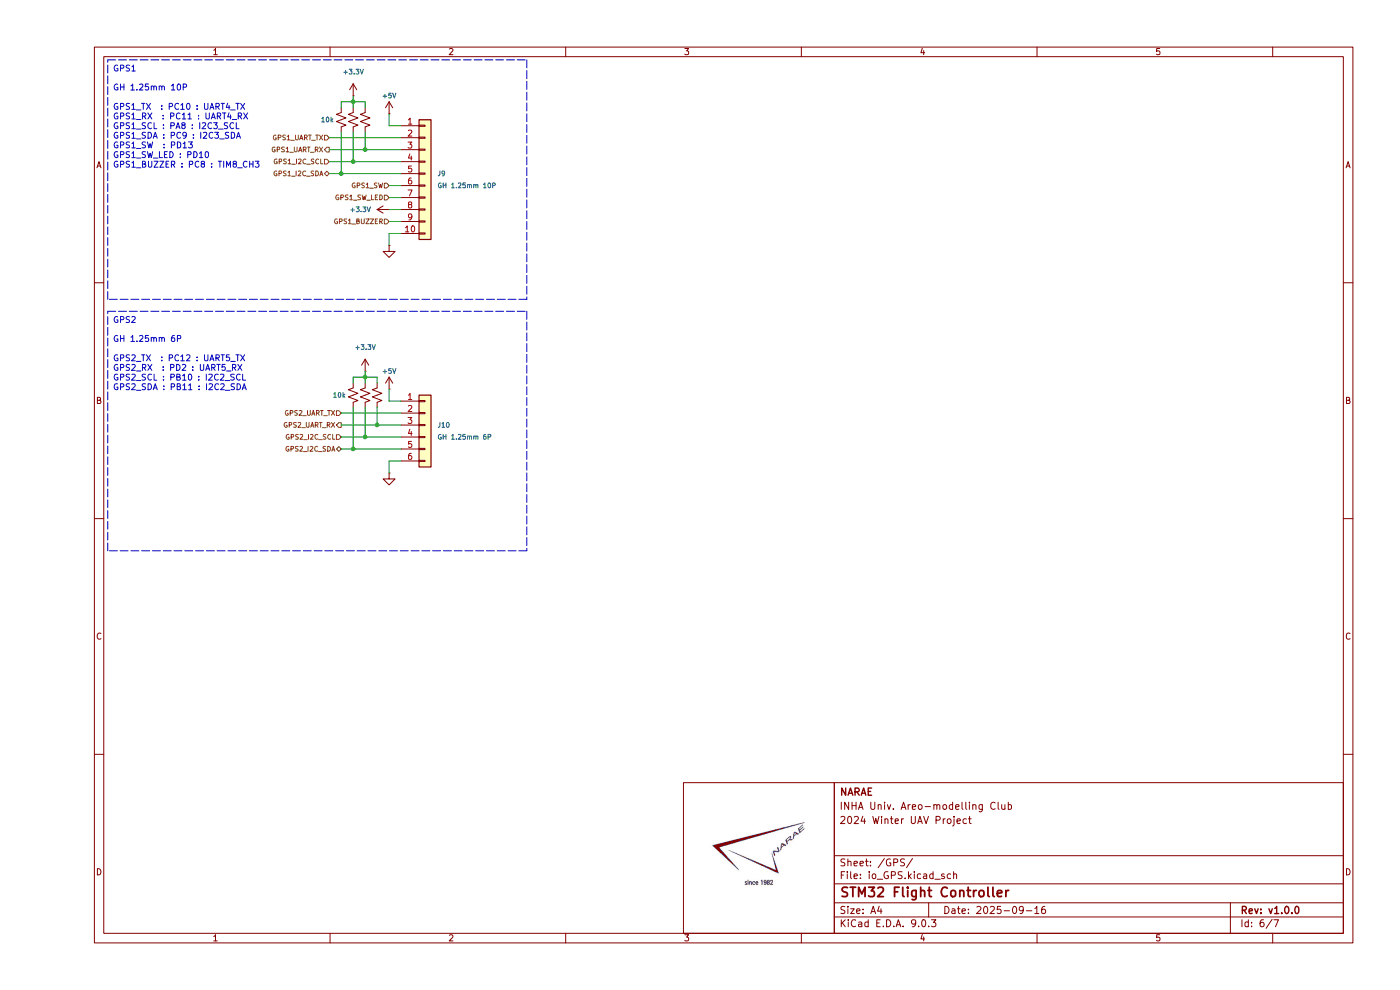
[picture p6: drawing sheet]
(kicad_sch
 (version 20250114)
 (generator "eeschema")
 (generator_version "9.0")
 (paper "A4")
 (title_block
  (title "STM32 Flight Controller")
  (date "2025-09-16")
  (rev "v1.0.0")
  (company "NARAE")
  (comment 1 "INHA Univ. Areo-modelling Club")
  (comment 2 "2024 Winter UAV Project "))
 (lib_symbols
  (symbol "+3.3V_3"
   (power)
   (pin_numbers (hide yes))
   (pin_names
    (offset 0) (hide yes)) (exclude_from_sim no) (in_bom yes) (on_board yes)
   (property "Reference" "#PWR" (at 0 -3.81 0) (effects (font (size 1.27 1.27)) (hide yes)))
   (property "Value" "+3.3V" (at 0 3.556 0) (effects (font (size 1.27 1.27))))
   (property "Footprint" "" (at 0 0 0) (effects (font (size 1.27 1.27)) (hide yes)))
   (property "Datasheet" "" (at 0 0 0) (effects (font (size 1.27 1.27)) (hide yes)))
   (property "Description" "Power symbol creates a global label with name \"+3.3V\"" (at 0 0 0) (effects (font (size 1.27 1.27)) (hide yes)))
   (symbol "+3.3V_3_0_1"
    (polyline (pts (xy -0.762 1.27) (xy 0 2.54)) (stroke (width 0) (type default)) (fill (type none)))
    (polyline (pts (xy 0 2.54) (xy 0.762 1.27)) (stroke (width 0) (type default)) (fill (type none)))
    (polyline (pts (xy 0 0) (xy 0 2.54)) (stroke (width 0) (type default)) (fill (type none))))
   (symbol "+3.3V_3_1_1"
    (pin power_in line (at 0 0 90) (length 0) (name "~" (effects (font (size 1.27 1.27)))) (number "1" (effects (font (size 1.27 1.27))))))
   (embedded_fonts no))
  (symbol "+3.3V_4"
   (power)
   (pin_numbers (hide yes))
   (pin_names
    (offset 0) (hide yes)) (exclude_from_sim no) (in_bom yes) (on_board yes)
   (property "Reference" "#PWR" (at 0 -3.81 0) (effects (font (size 1.27 1.27)) (hide yes)))
   (property "Value" "+3.3V" (at 0 3.556 0) (effects (font (size 1.27 1.27))))
   (property "Footprint" "" (at 0 0 0) (effects (font (size 1.27 1.27)) (hide yes)))
   (property "Datasheet" "" (at 0 0 0) (effects (font (size 1.27 1.27)) (hide yes)))
   (property "Description" "Power symbol creates a global label with name \"+3.3V\"" (at 0 0 0) (effects (font (size 1.27 1.27)) (hide yes)))
   (symbol "+3.3V_4_0_1"
    (polyline (pts (xy -0.762 1.27) (xy 0 2.54)) (stroke (width 0) (type default)) (fill (type none)))
    (polyline (pts (xy 0 2.54) (xy 0.762 1.27)) (stroke (width 0) (type default)) (fill (type none)))
    (polyline (pts (xy 0 0) (xy 0 2.54)) (stroke (width 0) (type default)) (fill (type none))))
   (symbol "+3.3V_4_1_1"
    (pin power_in line (at 0 0 90) (length 0) (name "~" (effects (font (size 1.27 1.27)))) (number "1" (effects (font (size 1.27 1.27))))))
   (embedded_fonts no))
  (symbol "+5V_1"
   (power)
   (pin_numbers (hide yes))
   (pin_names
    (offset 0) (hide yes)) (exclude_from_sim no) (in_bom yes) (on_board yes)
   (property "Reference" "#PWR" (at 0 -3.81 0) (effects (font (size 1.27 1.27)) (hide yes)))
   (property "Value" "+5V" (at 0 3.556 0) (effects (font (size 1.27 1.27))))
   (property "Footprint" "" (at 0 0 0) (effects (font (size 1.27 1.27)) (hide yes)))
   (property "Datasheet" "" (at 0 0 0) (effects (font (size 1.27 1.27)) (hide yes)))
   (property "Description" "Power symbol creates a global label with name \"+5V\"" (at 0 0 0) (effects (font (size 1.27 1.27)) (hide yes)))
   (symbol "+5V_1_0_1"
    (polyline (pts (xy -0.762 1.27) (xy 0 2.54)) (stroke (width 0) (type default)) (fill (type none)))
    (polyline (pts (xy 0 2.54) (xy 0.762 1.27)) (stroke (width 0) (type default)) (fill (type none)))
    (polyline (pts (xy 0 0) (xy 0 2.54)) (stroke (width 0) (type default)) (fill (type none))))
   (symbol "+5V_1_1_1"
    (pin power_in line (at 0 0 90) (length 0) (name "~" (effects (font (size 1.27 1.27)))) (number "1" (effects (font (size 1.27 1.27))))))
   (embedded_fonts no))
  (symbol "+5V_2"
   (power)
   (pin_numbers (hide yes))
   (pin_names
    (offset 0) (hide yes)) (exclude_from_sim no) (in_bom yes) (on_board yes)
   (property "Reference" "#PWR" (at 0 -3.81 0) (effects (font (size 1.27 1.27)) (hide yes)))
   (property "Value" "+5V" (at 0 3.556 0) (effects (font (size 1.27 1.27))))
   (property "Footprint" "" (at 0 0 0) (effects (font (size 1.27 1.27)) (hide yes)))
   (property "Datasheet" "" (at 0 0 0) (effects (font (size 1.27 1.27)) (hide yes)))
   (property "Description" "Power symbol creates a global label with name \"+5V\"" (at 0 0 0) (effects (font (size 1.27 1.27)) (hide yes)))
   (symbol "+5V_2_0_1"
    (polyline (pts (xy -0.762 1.27) (xy 0 2.54)) (stroke (width 0) (type default)) (fill (type none)))
    (polyline (pts (xy 0 2.54) (xy 0.762 1.27)) (stroke (width 0) (type default)) (fill (type none)))
    (polyline (pts (xy 0 0) (xy 0 2.54)) (stroke (width 0) (type default)) (fill (type none))))
   (symbol "+5V_2_1_1"
    (pin power_in line (at 0 0 90) (length 0) (name "~" (effects (font (size 1.27 1.27)))) (number "1" (effects (font (size 1.27 1.27))))))
   (embedded_fonts no))
  (symbol "Connector_Generic:Conn_01x06"
   (pin_names
    (offset 1.016) (hide yes)) (exclude_from_sim no) (in_bom yes) (on_board yes)
   (property "Reference" "J" (at 0 7.62 0) (effects (font (size 1.27 1.27))))
   (property "Value" "Conn_01x06" (at 0 -10.16 0) (effects (font (size 1.27 1.27))))
   (property "Footprint" "" (at 0 0 0) (effects (font (size 1.27 1.27)) (hide yes)))
   (property "Datasheet" "~" (at 0 0 0) (effects (font (size 1.27 1.27)) (hide yes)))
   (property "Description" "Generic connector, single row, 01x06, script generated (kicad-library-utils/schlib/autogen/connector/)" (at 0 0 0) (effects (font (size 1.27 1.27)) (hide yes)))
   (symbol "Conn_01x06_1_1"
    (rectangle (start -1.27 6.35) (end 1.27 -8.89) (stroke (width 0.254) (type default)) (fill (type background)))
    (rectangle (start -1.27 5.207) (end 0 4.953) (stroke (width 0.1524) (type default)) (fill (type none)))
    (rectangle (start -1.27 2.667) (end 0 2.413) (stroke (width 0.1524) (type default)) (fill (type none)))
    (rectangle (start -1.27 0.127) (end 0 -0.127) (stroke (width 0.1524) (type default)) (fill (type none)))
    (rectangle (start -1.27 -2.413) (end 0 -2.667) (stroke (width 0.1524) (type default)) (fill (type none)))
    (rectangle (start -1.27 -4.953) (end 0 -5.207) (stroke (width 0.1524) (type default)) (fill (type none)))
    (rectangle (start -1.27 -7.493) (end 0 -7.747) (stroke (width 0.1524) (type default)) (fill (type none)))
    (pin passive line (at -5.08 5.08 0) (length 3.81) (name "Pin_1" (effects (font (size 1.27 1.27)))) (number "1" (effects (font (size 1.27 1.27)))))
    (pin passive line (at -5.08 2.54 0) (length 3.81) (name "Pin_2" (effects (font (size 1.27 1.27)))) (number "2" (effects (font (size 1.27 1.27)))))
    (pin passive line (at -5.08 0 0) (length 3.81) (name "Pin_3" (effects (font (size 1.27 1.27)))) (number "3" (effects (font (size 1.27 1.27)))))
    (pin passive line (at -5.08 -2.54 0) (length 3.81) (name "Pin_4" (effects (font (size 1.27 1.27)))) (number "4" (effects (font (size 1.27 1.27)))))
    (pin passive line (at -5.08 -5.08 0) (length 3.81) (name "Pin_5" (effects (font (size 1.27 1.27)))) (number "5" (effects (font (size 1.27 1.27)))))
    (pin passive line (at -5.08 -7.62 0) (length 3.81) (name "Pin_6" (effects (font (size 1.27 1.27)))) (number "6" (effects (font (size 1.27 1.27))))))
   (embedded_fonts no))
  (symbol "Connector_Generic:Conn_01x10"
   (pin_names
    (offset 1.016) (hide yes)) (exclude_from_sim no) (in_bom yes) (on_board yes)
   (property "Reference" "J" (at 0 12.7 0) (effects (font (size 1.27 1.27))))
   (property "Value" "Conn_01x10" (at 0 -15.24 0) (effects (font (size 1.27 1.27))))
   (property "Footprint" "" (at 0 0 0) (effects (font (size 1.27 1.27)) (hide yes)))
   (property "Datasheet" "~" (at 0 0 0) (effects (font (size 1.27 1.27)) (hide yes)))
   (property "Description" "Generic connector, single row, 01x10, script generated (kicad-library-utils/schlib/autogen/connector/)" (at 0 0 0) (effects (font (size 1.27 1.27)) (hide yes)))
   (symbol "Conn_01x10_1_1"
    (rectangle (start -1.27 11.43) (end 1.27 -13.97) (stroke (width 0.254) (type default)) (fill (type background)))
    (rectangle (start -1.27 10.287) (end 0 10.033) (stroke (width 0.1524) (type default)) (fill (type none)))
    (rectangle (start -1.27 7.747) (end 0 7.493) (stroke (width 0.1524) (type default)) (fill (type none)))
    (rectangle (start -1.27 5.207) (end 0 4.953) (stroke (width 0.1524) (type default)) (fill (type none)))
    (rectangle (start -1.27 2.667) (end 0 2.413) (stroke (width 0.1524) (type default)) (fill (type none)))
    (rectangle (start -1.27 0.127) (end 0 -0.127) (stroke (width 0.1524) (type default)) (fill (type none)))
    (rectangle (start -1.27 -2.413) (end 0 -2.667) (stroke (width 0.1524) (type default)) (fill (type none)))
    (rectangle (start -1.27 -4.953) (end 0 -5.207) (stroke (width 0.1524) (type default)) (fill (type none)))
    (rectangle (start -1.27 -7.493) (end 0 -7.747) (stroke (width 0.1524) (type default)) (fill (type none)))
    (rectangle (start -1.27 -10.033) (end 0 -10.287) (stroke (width 0.1524) (type default)) (fill (type none)))
    (rectangle (start -1.27 -12.573) (end 0 -12.827) (stroke (width 0.1524) (type default)) (fill (type none)))
    (pin passive line (at -5.08 10.16 0) (length 3.81) (name "Pin_1" (effects (font (size 1.27 1.27)))) (number "1" (effects (font (size 1.27 1.27)))))
    (pin passive line (at -5.08 7.62 0) (length 3.81) (name "Pin_2" (effects (font (size 1.27 1.27)))) (number "2" (effects (font (size 1.27 1.27)))))
    (pin passive line (at -5.08 5.08 0) (length 3.81) (name "Pin_3" (effects (font (size 1.27 1.27)))) (number "3" (effects (font (size 1.27 1.27)))))
    (pin passive line (at -5.08 2.54 0) (length 3.81) (name "Pin_4" (effects (font (size 1.27 1.27)))) (number "4" (effects (font (size 1.27 1.27)))))
    (pin passive line (at -5.08 0 0) (length 3.81) (name "Pin_5" (effects (font (size 1.27 1.27)))) (number "5" (effects (font (size 1.27 1.27)))))
    (pin passive line (at -5.08 -2.54 0) (length 3.81) (name "Pin_6" (effects (font (size 1.27 1.27)))) (number "6" (effects (font (size 1.27 1.27)))))
    (pin passive line (at -5.08 -5.08 0) (length 3.81) (name "Pin_7" (effects (font (size 1.27 1.27)))) (number "7" (effects (font (size 1.27 1.27)))))
    (pin passive line (at -5.08 -7.62 0) (length 3.81) (name "Pin_8" (effects (font (size 1.27 1.27)))) (number "8" (effects (font (size 1.27 1.27)))))
    (pin passive line (at -5.08 -10.16 0) (length 3.81) (name "Pin_9" (effects (font (size 1.27 1.27)))) (number "9" (effects (font (size 1.27 1.27)))))
    (pin passive line (at -5.08 -12.7 0) (length 3.81) (name "Pin_10" (effects (font (size 1.27 1.27)))) (number "10" (effects (font (size 1.27 1.27))))))
   (embedded_fonts no))
  (symbol "Device:R_Small_US"
   (pin_numbers (hide yes))
   (pin_names
    (offset 0.254) (hide yes)) (exclude_from_sim no) (in_bom yes) (on_board yes)
   (property "Reference" "R" (at 0.762 0.508 0) (effects (font (size 1.27 1.27)) (justify left)))
   (property "Value" "R_Small_US" (at 0.762 -1.016 0) (effects (font (size 1.27 1.27)) (justify left)))
   (property "Footprint" "" (at 0 0 0) (effects (font (size 1.27 1.27)) (hide yes)))
   (property "Datasheet" "~" (at 0 0 0) (effects (font (size 1.27 1.27)) (hide yes)))
   (property "Description" "Resistor, small US symbol" (at 0 0 0) (effects (font (size 1.27 1.27)) (hide yes)))
   (symbol "R_Small_US_1_1"
    (polyline (pts (xy 0 1.524) (xy 1.016 1.143) (xy 0 0.762) (xy -1.016 0.381) (xy 0 0)) (stroke (width 0) (type default)) (fill (type none)))
    (polyline (pts (xy 0 0) (xy 1.016 -0.381) (xy 0 -0.762) (xy -1.016 -1.143) (xy 0 -1.524)) (stroke (width 0) (type default)) (fill (type none)))
    (pin passive line (at 0 2.54 270) (length 1.016) (name "~" (effects (font (size 1.27 1.27)))) (number "1" (effects (font (size 1.27 1.27)))))
    (pin passive line (at 0 -2.54 90) (length 1.016) (name "~" (effects (font (size 1.27 1.27)))) (number "2" (effects (font (size 1.27 1.27))))))
   (embedded_fonts no))
  (symbol "GND_2"
   (power)
   (pin_numbers (hide yes))
   (pin_names
    (offset 0) (hide yes)) (exclude_from_sim no) (in_bom yes) (on_board yes)
   (property "Reference" "#PWR" (at 0 -6.35 0) (effects (font (size 1.27 1.27)) (hide yes)))
   (property "Value" "GND" (at 0 -3.81 0) (effects (font (size 1.27 1.27))))
   (property "Footprint" "" (at 0 0 0) (effects (font (size 1.27 1.27)) (hide yes)))
   (property "Datasheet" "" (at 0 0 0) (effects (font (size 1.27 1.27)) (hide yes)))
   (property "Description" "Power symbol creates a global label with name \"GND\" , ground" (at 0 0 0) (effects (font (size 1.27 1.27)) (hide yes)))
   (symbol "GND_2_0_1"
    (polyline (pts (xy 0 0) (xy 0 -1.27) (xy 1.27 -1.27) (xy 0 -2.54) (xy -1.27 -1.27) (xy 0 -1.27)) (stroke (width 0) (type default)) (fill (type none))))
   (symbol "GND_2_1_1"
    (pin power_in line (at 0 0 270) (length 0) (name "~" (effects (font (size 1.27 1.27)))) (number "1" (effects (font (size 1.27 1.27))))))
   (embedded_fonts no))
  (symbol "power:+3.3V"
   (power)
   (pin_numbers (hide yes))
   (pin_names
    (offset 0) (hide yes)) (exclude_from_sim no) (in_bom yes) (on_board yes)
   (property "Reference" "#PWR" (at 0 -3.81 0) (effects (font (size 1.27 1.27)) (hide yes)))
   (property "Value" "+3.3V" (at 0 3.556 0) (effects (font (size 1.27 1.27))))
   (property "Footprint" "" (at 0 0 0) (effects (font (size 1.27 1.27)) (hide yes)))
   (property "Datasheet" "" (at 0 0 0) (effects (font (size 1.27 1.27)) (hide yes)))
   (property "Description" "Power symbol creates a global label with name \"+3.3V\"" (at 0 0 0) (effects (font (size 1.27 1.27)) (hide yes)))
   (symbol "+3.3V_0_1"
    (polyline (pts (xy -0.762 1.27) (xy 0 2.54)) (stroke (width 0) (type default)) (fill (type none)))
    (polyline (pts (xy 0 2.54) (xy 0.762 1.27)) (stroke (width 0) (type default)) (fill (type none)))
    (polyline (pts (xy 0 0) (xy 0 2.54)) (stroke (width 0) (type default)) (fill (type none))))
   (symbol "+3.3V_1_1"
    (pin power_in line (at 0 0 90) (length 0) (name "~" (effects (font (size 1.27 1.27)))) (number "1" (effects (font (size 1.27 1.27))))))
   (embedded_fonts no))
  (symbol "power:GND"
   (power)
   (pin_numbers (hide yes))
   (pin_names
    (offset 0) (hide yes)) (exclude_from_sim no) (in_bom yes) (on_board yes)
   (property "Reference" "#PWR" (at 0 -6.35 0) (effects (font (size 1.27 1.27)) (hide yes)))
   (property "Value" "GND" (at 0 -3.81 0) (effects (font (size 1.27 1.27))))
   (property "Footprint" "" (at 0 0 0) (effects (font (size 1.27 1.27)) (hide yes)))
   (property "Datasheet" "" (at 0 0 0) (effects (font (size 1.27 1.27)) (hide yes)))
   (property "Description" "Power symbol creates a global label with name \"GND\" , ground" (at 0 0 0) (effects (font (size 1.27 1.27)) (hide yes)))
   (symbol "GND_0_1"
    (polyline (pts (xy 0 0) (xy 0 -1.27) (xy 1.27 -1.27) (xy 0 -2.54) (xy -1.27 -1.27) (xy 0 -1.27)) (stroke (width 0) (type default)) (fill (type none))))
   (symbol "GND_1_1"
    (pin power_in line (at 0 0 270) (length 0) (name "~" (effects (font (size 1.27 1.27)))) (number "1" (effects (font (size 1.27 1.27))))))
   (embedded_fonts no)))
 (rectangle
  (start 22.86 12.7)
  (end 111.76 63.5)
  (stroke (width 0) (type dash))
  (fill (type none)))
 (rectangle
  (start 22.86 66.04)
  (end 111.76 116.84)
  (stroke (width 0) (type dash))
  (fill (type none)))
 (text "GH 1.25mm 10P\n\nGPS1_TX  : PC10 : UART4_TX\nGPS1_RX  : PC11 : UART4_RX\nGPS1_SCL : PA8 : I2C3_SCL\nGPS1_SDA : PC9 : I2C3_SDA\nGPS1_SW  : PD13\nGPS1_SW_LED : PD10\nGPS1_BUZZER : PC8 : TIM8_CH3"
  (exclude_from_sim no)
  (at 23.876 18.034 0)
  (effects (font (size 1.27 1.27)) (justify left top)))
 (text "GH 1.25mm 6P\n\nGPS2_TX  : PC12 : UART5_TX\nGPS2_RX  : PD2 : UART5_RX\nGPS2_SCL : PB10 : I2C2_SCL\nGPS2_SDA : PB11 : I2C2_SDA"
  (exclude_from_sim no)
  (at 23.876 71.374 0)
  (effects (font (size 1.27 1.27)) (justify left top)))
 (text "GPS2"
  (exclude_from_sim no)
  (at 23.876 68.834 0)
  (effects (font (size 1.27 1.27)) (justify left bottom)))
 (text "GPS1"
  (exclude_from_sim no)
  (at 23.876 15.494 0)
  (effects (font (size 1.27 1.27)) (justify left bottom)))
 (junction
  (at 80.01 90.17)
  (diameter 0)
  (color 0 0 0 0))
 (junction
  (at 77.47 92.71)
  (diameter 0)
  (color 0 0 0 0))
 (junction
  (at 77.47 80.01)
  (diameter 0)
  (color 0 0 0 0))
 (junction
  (at 77.47 31.75)
  (diameter 0)
  (color 0 0 0 0))
 (junction
  (at 74.93 21.59)
  (diameter 0)
  (color 0 0 0 0))
 (junction
  (at 74.93 34.29)
  (diameter 0)
  (color 0 0 0 0))
 (junction
  (at 74.93 95.25)
  (diameter 0)
  (color 0 0 0 0))
 (junction
  (at 72.39 36.83)
  (diameter 0)
  (color 0 0 0 0))
 (wire
  (pts (xy 74.93 27.94) (xy 74.93 34.29))
  (stroke (width 0) (type default)))
 (wire
  (pts (xy 82.55 46.99) (xy 85.09 46.99))
  (stroke (width 0) (type default)))
 (wire
  (pts (xy 82.55 97.79) (xy 82.55 100.33))
  (stroke (width 0) (type default)))
 (wire
  (pts (xy 74.93 80.01) (xy 77.47 80.01))
  (stroke (width 0) (type default)))
 (wire
  (pts (xy 69.85 36.83) (xy 72.39 36.83))
  (stroke (width 0) (type default)))
 (wire
  (pts (xy 77.47 31.75) (xy 85.09 31.75))
  (stroke (width 0) (type default)))
 (wire
  (pts (xy 82.55 82.55) (xy 82.55 85.09))
  (stroke (width 0) (type default)))
 (wire
  (pts (xy 80.01 90.17) (xy 85.09 90.17))
  (stroke (width 0) (type default)))
 (wire
  (pts (xy 69.85 29.21) (xy 85.09 29.21))
  (stroke (width 0) (type default)))
 (wire
  (pts (xy 77.47 78.74) (xy 77.47 80.01))
  (stroke (width 0) (type default)))
 (wire
  (pts (xy 72.39 22.86) (xy 72.39 21.59))
  (stroke (width 0) (type default)))
 (wire
  (pts (xy 80.01 80.01) (xy 80.01 81.28))
  (stroke (width 0) (type default)))
 (wire
  (pts (xy 82.55 85.09) (xy 85.09 85.09))
  (stroke (width 0) (type default)))
 (wire
  (pts (xy 72.39 90.17) (xy 80.01 90.17))
  (stroke (width 0) (type default)))
 (wire
  (pts (xy 82.55 41.91) (xy 85.09 41.91))
  (stroke (width 0) (type default)))
 (wire
  (pts (xy 77.47 80.01) (xy 80.01 80.01))
  (stroke (width 0) (type default)))
 (wire
  (pts (xy 77.47 21.59) (xy 77.47 22.86))
  (stroke (width 0) (type default)))
 (wire
  (pts (xy 77.47 92.71) (xy 85.09 92.71))
  (stroke (width 0) (type default)))
 (wire
  (pts (xy 72.39 36.83) (xy 85.09 36.83))
  (stroke (width 0) (type default)))
 (wire
  (pts (xy 74.93 95.25) (xy 85.09 95.25))
  (stroke (width 0) (type default)))
 (wire
  (pts (xy 69.85 34.29) (xy 74.93 34.29))
  (stroke (width 0) (type default)))
 (wire
  (pts (xy 74.93 21.59) (xy 77.47 21.59))
  (stroke (width 0) (type default)))
 (wire
  (pts (xy 82.55 49.53) (xy 82.55 52.07))
  (stroke (width 0) (type default)))
 (wire
  (pts (xy 74.93 34.29) (xy 85.09 34.29))
  (stroke (width 0) (type default)))
 (wire
  (pts (xy 72.39 21.59) (xy 74.93 21.59))
  (stroke (width 0) (type default)))
 (wire
  (pts (xy 72.39 92.71) (xy 77.47 92.71))
  (stroke (width 0) (type default)))
 (wire
  (pts (xy 82.55 24.13) (xy 82.55 26.67))
  (stroke (width 0) (type default)))
 (wire
  (pts (xy 74.93 21.59) (xy 74.93 22.86))
  (stroke (width 0) (type default)))
 (wire
  (pts (xy 72.39 87.63) (xy 85.09 87.63))
  (stroke (width 0) (type default)))
 (wire
  (pts (xy 85.09 49.53) (xy 82.55 49.53))
  (stroke (width 0) (type default)))
 (wire
  (pts (xy 77.47 27.94) (xy 77.47 31.75))
  (stroke (width 0) (type default)))
 (wire
  (pts (xy 77.47 80.01) (xy 77.47 81.28))
  (stroke (width 0) (type default)))
 (wire
  (pts (xy 82.55 26.67) (xy 85.09 26.67))
  (stroke (width 0) (type default)))
 (wire
  (pts (xy 85.09 97.79) (xy 82.55 97.79))
  (stroke (width 0) (type default)))
 (wire
  (pts (xy 82.55 39.37) (xy 85.09 39.37))
  (stroke (width 0) (type default)))
 (wire
  (pts (xy 74.93 86.36) (xy 74.93 95.25))
  (stroke (width 0) (type default)))
 (wire
  (pts (xy 80.01 86.36) (xy 80.01 90.17))
  (stroke (width 0) (type default)))
 (wire
  (pts (xy 72.39 27.94) (xy 72.39 36.83))
  (stroke (width 0) (type default)))
 (wire
  (pts (xy 74.93 81.28) (xy 74.93 80.01))
  (stroke (width 0) (type default)))
 (wire
  (pts (xy 69.85 31.75) (xy 77.47 31.75))
  (stroke (width 0) (type default)))
 (wire
  (pts (xy 82.55 44.45) (xy 85.09 44.45))
  (stroke (width 0) (type default)))
 (wire
  (pts (xy 77.47 86.36) (xy 77.47 92.71))
  (stroke (width 0) (type default)))
 (wire
  (pts (xy 74.93 20.32) (xy 74.93 21.59))
  (stroke (width 0) (type default)))
 (wire
  (pts (xy 72.39 95.25) (xy 74.93 95.25))
  (stroke (width 0) (type default)))
 (hierarchical_label "GPS1_I2C_SCL"
  (shape input)
  (at 69.85 34.29 180)
  (effects (font (size 1 1)) (justify right)))
 (hierarchical_label "GPS2_I2C_SDA"
  (shape bidirectional)
  (at 72.39 95.25 180)
  (effects (font (size 1 1)) (justify right)))
 (hierarchical_label "GPS1_SW"
  (shape input)
  (at 82.55 39.37 180)
  (effects (font (size 1 1)) (justify right)))
 (hierarchical_label "GPS1_SW_LED"
  (shape input)
  (at 82.55 41.91 180)
  (effects (font (size 1 1)) (justify right)))
 (hierarchical_label "GPS1_UART_TX"
  (shape input)
  (at 69.85 29.21 180)
  (effects (font (size 1 1)) (justify right)))
 (hierarchical_label "GPS1_UART_RX"
  (shape output)
  (at 69.85 31.75 180)
  (effects (font (size 1 1)) (justify right)))
 (hierarchical_label "GPS1_I2C_SDA"
  (shape bidirectional)
  (at 69.85 36.83 180)
  (effects (font (size 1 1)) (justify right)))
 (hierarchical_label "GPS2_I2C_SCL"
  (shape input)
  (at 72.39 92.71 180)
  (effects (font (size 1 1)) (justify right)))
 (hierarchical_label "GPS1_BUZZER"
  (shape input)
  (at 82.55 46.99 180)
  (effects (font (size 1 1)) (justify right)))
 (hierarchical_label "GPS2_UART_TX"
  (shape input)
  (at 72.39 87.63 180)
  (effects (font (size 1 1)) (justify right)))
 (hierarchical_label "GPS2_UART_RX"
  (shape output)
  (at 72.39 90.17 180)
  (effects (font (size 1 1)) (justify right)))
 (symbol
  (lib_id "Device:R_Small_US")
  (at 80.01 83.82 0)
  (mirror y)
  (unit 1)
  (exclude_from_sim no)
  (in_bom yes)
  (on_board yes)
  (dnp no)
  (property "Reference" "R28" (at 73.66 82.55 0) (effects (font (size 1 1)) (justify left) (hide yes)))
  (property "Value" "10k" (at 73.406 83.82 0) (effects (font (size 1 1)) (justify left)))
  (property "Footprint" "Resistor_SMD:R_0402_1005Metric" (at 80.01 83.82 0) (effects (font (size 1.27 1.27)) (hide yes)))
  (property "Datasheet" "~" (at 80.01 83.82 0) (effects (font (size 1.27 1.27)) (hide yes)))
  (property "Description" "Resistor, small US symbol" (at 80.01 83.82 0) (effects (font (size 1.27 1.27)) (hide yes)))
  (property "Availability" "" (at 80.01 83.82 0) (effects (font (size 1.27 1.27)) (hide yes)))
  (property "Check_prices" "" (at 80.01 83.82 0) (effects (font (size 1.27 1.27)) (hide yes)))
  (property "Description_1" "" (at 80.01 83.82 0) (effects (font (size 1.27 1.27)) (hide yes)))
  (property "MF" "" (at 80.01 83.82 0) (effects (font (size 1.27 1.27)) (hide yes)))
  (property "MP" "" (at 80.01 83.82 0) (effects (font (size 1.27 1.27)) (hide yes)))
  (property "Package" "" (at 80.01 83.82 0) (effects (font (size 1.27 1.27)) (hide yes)))
  (property "Price" "" (at 80.01 83.82 0) (effects (font (size 1.27 1.27)) (hide yes)))
  (property "SnapEDA_Link" "" (at 80.01 83.82 0) (effects (font (size 1.27 1.27)) (hide yes)))
  (property "Sim.Device" "" (at 80.01 83.82 0) (effects (font (size 1.27 1.27)) (hide yes)))
  (property "Sim.Pins" "" (at 80.01 83.82 0) (effects (font (size 1.27 1.27)) (hide yes)))
  (property "LCSC" "C25531" (at 80.01 83.82 0) (effects (font (size 1.27 1.27)) (hide yes)))
  (property "JLC" "" (at 80.01 83.82 0) (effects (font (size 1.27 1.27)) (hide yes)))
  (pin "1")
  (pin "2"))
 (symbol
  (lib_name "GND_2")
  (lib_id "power:GND")
  (at 82.55 100.33 0)
  (unit 1)
  (exclude_from_sim no)
  (in_bom yes)
  (on_board yes)
  (dnp no)
  (fields_autoplaced yes)
  (property "Reference" "#PWR088" (at 82.55 106.68 0) (effects (font (size 1.27 1.27)) (hide yes)))
  (property "Value" "GND" (at 82.55 105.41 0) (effects (font (size 1.27 1.27)) (hide yes)))
  (property "Footprint" "" (at 82.55 100.33 0) (effects (font (size 1.27 1.27)) (hide yes)))
  (property "Datasheet" "" (at 82.55 100.33 0) (effects (font (size 1.27 1.27)) (hide yes)))
  (property "Description" "Power symbol creates a global label with name \"GND\" , ground" (at 82.55 100.33 0) (effects (font (size 1.27 1.27)) (hide yes)))
  (pin "1"))
 (symbol
  (lib_id "power:GND")
  (at 82.55 52.07 0)
  (unit 1)
  (exclude_from_sim no)
  (in_bom yes)
  (on_board yes)
  (dnp no)
  (fields_autoplaced yes)
  (property "Reference" "#PWR086" (at 82.55 58.42 0) (effects (font (size 1.27 1.27)) (hide yes)))
  (property "Value" "GND" (at 82.55 57.15 0) (effects (font (size 1.27 1.27)) (hide yes)))
  (property "Footprint" "" (at 82.55 52.07 0) (effects (font (size 1.27 1.27)) (hide yes)))
  (property "Datasheet" "" (at 82.55 52.07 0) (effects (font (size 1.27 1.27)) (hide yes)))
  (property "Description" "Power symbol creates a global label with name \"GND\" , ground" (at 82.55 52.07 0) (effects (font (size 1.27 1.27)) (hide yes)))
  (pin "1"))
 (symbol
  (lib_id "Device:R_Small_US")
  (at 72.39 25.4 0)
  (mirror y)
  (unit 1)
  (exclude_from_sim no)
  (in_bom yes)
  (on_board yes)
  (dnp no)
  (property "Reference" "R23" (at 65.278 24.13 0) (effects (font (size 1 1)) (justify left) (hide yes)))
  (property "Value" "10k" (at 65.278 26.67 0) (effects (font (size 1 1)) (justify left) (hide yes)))
  (property "Footprint" "Resistor_SMD:R_0402_1005Metric" (at 72.39 25.4 0) (effects (font (size 1.27 1.27)) (hide yes)))
  (property "Datasheet" "~" (at 72.39 25.4 0) (effects (font (size 1.27 1.27)) (hide yes)))
  (property "Description" "Resistor, small US symbol" (at 72.39 25.4 0) (effects (font (size 1.27 1.27)) (hide yes)))
  (property "Availability" "" (at 72.39 25.4 0) (effects (font (size 1.27 1.27)) (hide yes)))
  (property "Check_prices" "" (at 72.39 25.4 0) (effects (font (size 1.27 1.27)) (hide yes)))
  (property "Description_1" "" (at 72.39 25.4 0) (effects (font (size 1.27 1.27)) (hide yes)))
  (property "MF" "" (at 72.39 25.4 0) (effects (font (size 1.27 1.27)) (hide yes)))
  (property "MP" "" (at 72.39 25.4 0) (effects (font (size 1.27 1.27)) (hide yes)))
  (property "Package" "" (at 72.39 25.4 0) (effects (font (size 1.27 1.27)) (hide yes)))
  (property "Price" "" (at 72.39 25.4 0) (effects (font (size 1.27 1.27)) (hide yes)))
  (property "SnapEDA_Link" "" (at 72.39 25.4 0) (effects (font (size 1.27 1.27)) (hide yes)))
  (property "Sim.Device" "" (at 72.39 25.4 0) (effects (font (size 1.27 1.27)) (hide yes)))
  (property "Sim.Pins" "" (at 72.39 25.4 0) (effects (font (size 1.27 1.27)) (hide yes)))
  (property "LCSC" "C25531" (at 72.39 25.4 0) (effects (font (size 1.27 1.27)) (hide yes)))
  (property "JLC" "" (at 72.39 25.4 0) (effects (font (size 1.27 1.27)) (hide yes)))
  (pin "1")
  (pin "2"))
 (symbol
  (lib_id "power:+3.3V")
  (at 82.55 44.45 90)
  (unit 1)
  (exclude_from_sim no)
  (in_bom yes)
  (on_board yes)
  (dnp no)
  (fields_autoplaced yes)
  (property "Reference" "#PWR085" (at 86.36 44.45 0) (effects (font (size 1.27 1.27)) (hide yes)))
  (property "Value" "+3.3V" (at 78.74 44.4499 90) (effects (font (size 1 1)) (justify left)))
  (property "Footprint" "" (at 82.55 44.45 0) (effects (font (size 1.27 1.27)) (hide yes)))
  (property "Datasheet" "" (at 82.55 44.45 0) (effects (font (size 1.27 1.27)) (hide yes)))
  (property "Description" "Power symbol creates a global label with name \"+3.3V\"" (at 82.55 44.45 0) (effects (font (size 1.27 1.27)) (hide yes)))
  (pin "1"))
 (symbol
  (lib_name "+3.3V_3")
  (lib_id "power:+3.3V")
  (at 74.93 20.32 0)
  (unit 1)
  (exclude_from_sim no)
  (in_bom yes)
  (on_board yes)
  (dnp no)
  (fields_autoplaced yes)
  (property "Reference" "#PWR082" (at 74.93 24.13 0) (effects (font (size 1.27 1.27)) (hide yes)))
  (property "Value" "+3.3V" (at 74.93 15.24 0) (effects (font (size 1 1))))
  (property "Footprint" "" (at 74.93 20.32 0) (effects (font (size 1.27 1.27)) (hide yes)))
  (property "Datasheet" "" (at 74.93 20.32 0) (effects (font (size 1.27 1.27)) (hide yes)))
  (property "Description" "Power symbol creates a global label with name \"+3.3V\"" (at 74.93 20.32 0) (effects (font (size 1.27 1.27)) (hide yes)))
  (pin "1"))
 (symbol
  (lib_id "Connector_Generic:Conn_01x10")
  (at 90.17 36.83 0)
  (unit 1)
  (exclude_from_sim no)
  (in_bom yes)
  (on_board yes)
  (dnp no)
  (property "Reference" "J9" (at 92.71 36.83 0) (effects (font (size 1 1)) (justify left)))
  (property "Value" "GH 1.25mm 10P" (at 92.71 39.37 0) (effects (font (size 1 1)) (justify left)))
  (property "Footprint" "JST_GH:JST_GH_SM10B-GHS-TB_10x1.25mm_Angled" (at 90.17 36.83 0) (effects (font (size 1.27 1.27)) (hide yes)))
  (property "Datasheet" "~" (at 90.17 36.83 0) (effects (font (size 1.27 1.27)) (hide yes)))
  (property "Description" "Generic connector, single row, 01x10, script generated (kicad-library-utils/schlib/autogen/connector/)" (at 90.17 36.83 0) (effects (font (size 1.27 1.27)) (hide yes)))
  (property "Availability" "" (at 90.17 36.83 0) (effects (font (size 1.27 1.27)) (hide yes)))
  (property "Check_prices" "" (at 90.17 36.83 0) (effects (font (size 1.27 1.27)) (hide yes)))
  (property "Description_1" "" (at 90.17 36.83 0) (effects (font (size 1.27 1.27)) (hide yes)))
  (property "MF" "" (at 90.17 36.83 0) (effects (font (size 1.27 1.27)) (hide yes)))
  (property "MP" "" (at 90.17 36.83 0) (effects (font (size 1.27 1.27)) (hide yes)))
  (property "Package" "" (at 90.17 36.83 0) (effects (font (size 1.27 1.27)) (hide yes)))
  (property "Price" "" (at 90.17 36.83 0) (effects (font (size 1.27 1.27)) (hide yes)))
  (property "SnapEDA_Link" "" (at 90.17 36.83 0) (effects (font (size 1.27 1.27)) (hide yes)))
  (property "Sim.Device" "" (at 90.17 36.83 0) (effects (font (size 1.27 1.27)) (hide yes)))
  (property "Sim.Pins" "" (at 90.17 36.83 0) (effects (font (size 1.27 1.27)) (hide yes)))
  (property "LCSC" "C2683602 " (at 90.17 36.83 0) (effects (font (size 1.27 1.27)) (hide yes)))
  (property "JLC" "" (at 90.17 36.83 0) (effects (font (size 1.27 1.27)) (hide yes)))
  (pin "4")
  (pin "1")
  (pin "2")
  (pin "3")
  (pin "5")
  (pin "6")
  (pin "7")
  (pin "10")
  (pin "8")
  (pin "9"))
 (symbol
  (lib_id "Device:R_Small_US")
  (at 74.93 25.4 0)
  (mirror y)
  (unit 1)
  (exclude_from_sim no)
  (in_bom yes)
  (on_board yes)
  (dnp no)
  (property "Reference" "R24" (at 67.564 24.13 0) (effects (font (size 1 1)) (justify left) (hide yes)))
  (property "Value" "10k" (at 67.818 26.67 0) (effects (font (size 1 1)) (justify left) (hide yes)))
  (property "Footprint" "Resistor_SMD:R_0402_1005Metric" (at 74.93 25.4 0) (effects (font (size 1.27 1.27)) (hide yes)))
  (property "Datasheet" "~" (at 74.93 25.4 0) (effects (font (size 1.27 1.27)) (hide yes)))
  (property "Description" "Resistor, small US symbol" (at 74.93 25.4 0) (effects (font (size 1.27 1.27)) (hide yes)))
  (property "Availability" "" (at 74.93 25.4 0) (effects (font (size 1.27 1.27)) (hide yes)))
  (property "Check_prices" "" (at 74.93 25.4 0) (effects (font (size 1.27 1.27)) (hide yes)))
  (property "Description_1" "" (at 74.93 25.4 0) (effects (font (size 1.27 1.27)) (hide yes)))
  (property "MF" "" (at 74.93 25.4 0) (effects (font (size 1.27 1.27)) (hide yes)))
  (property "MP" "" (at 74.93 25.4 0) (effects (font (size 1.27 1.27)) (hide yes)))
  (property "Package" "" (at 74.93 25.4 0) (effects (font (size 1.27 1.27)) (hide yes)))
  (property "Price" "" (at 74.93 25.4 0) (effects (font (size 1.27 1.27)) (hide yes)))
  (property "SnapEDA_Link" "" (at 74.93 25.4 0) (effects (font (size 1.27 1.27)) (hide yes)))
  (property "Sim.Device" "" (at 74.93 25.4 0) (effects (font (size 1.27 1.27)) (hide yes)))
  (property "Sim.Pins" "" (at 74.93 25.4 0) (effects (font (size 1.27 1.27)) (hide yes)))
  (property "LCSC" "C25531" (at 74.93 25.4 0) (effects (font (size 1.27 1.27)) (hide yes)))
  (property "JLC" "" (at 74.93 25.4 0) (effects (font (size 1.27 1.27)) (hide yes)))
  (pin "1")
  (pin "2"))
 (symbol
  (lib_id "Connector_Generic:Conn_01x06")
  (at 90.17 90.17 0)
  (unit 1)
  (exclude_from_sim no)
  (in_bom yes)
  (on_board yes)
  (dnp no)
  (property "Reference" "J10" (at 92.71 90.17 0) (effects (font (size 1 1)) (justify left)))
  (property "Value" "GH 1.25mm 6P" (at 92.71 92.71 0) (effects (font (size 1 1)) (justify left)))
  (property "Footprint" "JST_GH:JST_GH_SM06B-GHS-TB_06x1.25mm_Angled" (at 90.17 90.17 0) (effects (font (size 1.27 1.27)) (hide yes)))
  (property "Datasheet" "~" (at 90.17 90.17 0) (effects (font (size 1.27 1.27)) (hide yes)))
  (property "Description" "Generic connector, single row, 01x06, script generated (kicad-library-utils/schlib/autogen/connector/)" (at 90.17 90.17 0) (effects (font (size 1.27 1.27)) (hide yes)))
  (property "Availability" "" (at 90.17 90.17 0) (effects (font (size 1.27 1.27)) (hide yes)))
  (property "Check_prices" "" (at 90.17 90.17 0) (effects (font (size 1.27 1.27)) (hide yes)))
  (property "Description_1" "" (at 90.17 90.17 0) (effects (font (size 1.27 1.27)) (hide yes)))
  (property "MF" "" (at 90.17 90.17 0) (effects (font (size 1.27 1.27)) (hide yes)))
  (property "MP" "" (at 90.17 90.17 0) (effects (font (size 1.27 1.27)) (hide yes)))
  (property "Package" "" (at 90.17 90.17 0) (effects (font (size 1.27 1.27)) (hide yes)))
  (property "Price" "" (at 90.17 90.17 0) (effects (font (size 1.27 1.27)) (hide yes)))
  (property "SnapEDA_Link" "" (at 90.17 90.17 0) (effects (font (size 1.27 1.27)) (hide yes)))
  (property "Sim.Device" "" (at 90.17 90.17 0) (effects (font (size 1.27 1.27)) (hide yes)))
  (property "Sim.Pins" "" (at 90.17 90.17 0) (effects (font (size 1.27 1.27)) (hide yes)))
  (property "LCSC" "C133065" (at 90.17 90.17 0) (effects (font (size 1.27 1.27)) (hide yes)))
  (property "JLC" "" (at 90.17 90.17 0) (effects (font (size 1.27 1.27)) (hide yes)))
  (pin "4")
  (pin "1")
  (pin "2")
  (pin "3")
  (pin "5")
  (pin "6"))
 (symbol
  (lib_name "+5V_1")
  (lib_id "power:+5V")
  (at 82.55 82.55 0)
  (unit 1)
  (exclude_from_sim no)
  (in_bom yes)
  (on_board yes)
  (dnp no)
  (property "Reference" "#PWR087" (at 82.55 86.36 0) (effects (font (size 1.27 1.27)) (hide yes)))
  (property "Value" "+5V" (at 82.55 78.74 0) (effects (font (size 1 1))))
  (property "Footprint" "" (at 82.55 82.55 0) (effects (font (size 1.27 1.27)) (hide yes)))
  (property "Datasheet" "" (at 82.55 82.55 0) (effects (font (size 1.27 1.27)) (hide yes)))
  (property "Description" "Power symbol creates a global label with name \"+5V\"" (at 82.55 82.55 0) (effects (font (size 1.27 1.27)) (hide yes)))
  (pin "1"))
 (symbol
  (lib_name "+5V_2")
  (lib_id "power:+5V")
  (at 82.55 24.13 0)
  (unit 1)
  (exclude_from_sim no)
  (in_bom yes)
  (on_board yes)
  (dnp no)
  (property "Reference" "#PWR084" (at 82.55 27.94 0) (effects (font (size 1.27 1.27)) (hide yes)))
  (property "Value" "+5V" (at 82.55 20.32 0) (effects (font (size 1 1))))
  (property "Footprint" "" (at 82.55 24.13 0) (effects (font (size 1.27 1.27)) (hide yes)))
  (property "Datasheet" "" (at 82.55 24.13 0) (effects (font (size 1.27 1.27)) (hide yes)))
  (property "Description" "Power symbol creates a global label with name \"+5V\"" (at 82.55 24.13 0) (effects (font (size 1.27 1.27)) (hide yes)))
  (pin "1"))
 (symbol
  (lib_name "+3.3V_4")
  (lib_id "power:+3.3V")
  (at 77.47 78.74 0)
  (unit 1)
  (exclude_from_sim no)
  (in_bom yes)
  (on_board yes)
  (dnp no)
  (fields_autoplaced yes)
  (property "Reference" "#PWR083" (at 77.47 82.55 0) (effects (font (size 1.27 1.27)) (hide yes)))
  (property "Value" "+3.3V" (at 77.47 73.66 0) (effects (font (size 1 1))))
  (property "Footprint" "" (at 77.47 78.74 0) (effects (font (size 1.27 1.27)) (hide yes)))
  (property "Datasheet" "" (at 77.47 78.74 0) (effects (font (size 1.27 1.27)) (hide yes)))
  (property "Description" "Power symbol creates a global label with name \"+3.3V\"" (at 77.47 78.74 0) (effects (font (size 1.27 1.27)) (hide yes)))
  (pin "1"))
 (symbol
  (lib_id "Device:R_Small_US")
  (at 77.47 25.4 0)
  (mirror y)
  (unit 1)
  (exclude_from_sim no)
  (in_bom yes)
  (on_board yes)
  (dnp no)
  (property "Reference" "R26" (at 71.12 24.13 0) (effects (font (size 1 1)) (justify left) (hide yes)))
  (property "Value" "10k" (at 70.866 25.4 0) (effects (font (size 1 1)) (justify left)))
  (property "Footprint" "Resistor_SMD:R_0402_1005Metric" (at 77.47 25.4 0) (effects (font (size 1.27 1.27)) (hide yes)))
  (property "Datasheet" "~" (at 77.47 25.4 0) (effects (font (size 1.27 1.27)) (hide yes)))
  (property "Description" "Resistor, small US symbol" (at 77.47 25.4 0) (effects (font (size 1.27 1.27)) (hide yes)))
  (property "Availability" "" (at 77.47 25.4 0) (effects (font (size 1.27 1.27)) (hide yes)))
  (property "Check_prices" "" (at 77.47 25.4 0) (effects (font (size 1.27 1.27)) (hide yes)))
  (property "Description_1" "" (at 77.47 25.4 0) (effects (font (size 1.27 1.27)) (hide yes)))
  (property "MF" "" (at 77.47 25.4 0) (effects (font (size 1.27 1.27)) (hide yes)))
  (property "MP" "" (at 77.47 25.4 0) (effects (font (size 1.27 1.27)) (hide yes)))
  (property "Package" "" (at 77.47 25.4 0) (effects (font (size 1.27 1.27)) (hide yes)))
  (property "Price" "" (at 77.47 25.4 0) (effects (font (size 1.27 1.27)) (hide yes)))
  (property "SnapEDA_Link" "" (at 77.47 25.4 0) (effects (font (size 1.27 1.27)) (hide yes)))
  (property "Sim.Device" "" (at 77.47 25.4 0) (effects (font (size 1.27 1.27)) (hide yes)))
  (property "Sim.Pins" "" (at 77.47 25.4 0) (effects (font (size 1.27 1.27)) (hide yes)))
  (property "LCSC" "C25531" (at 77.47 25.4 0) (effects (font (size 1.27 1.27)) (hide yes)))
  (property "JLC" "" (at 77.47 25.4 0) (effects (font (size 1.27 1.27)) (hide yes)))
  (pin "1")
  (pin "2"))
 (symbol
  (lib_id "Device:R_Small_US")
  (at 77.47 83.82 0)
  (mirror y)
  (unit 1)
  (exclude_from_sim no)
  (in_bom yes)
  (on_board yes)
  (dnp no)
  (property "Reference" "R27" (at 70.104 82.55 0) (effects (font (size 1 1)) (justify left) (hide yes)))
  (property "Value" "10k" (at 70.358 85.09 0) (effects (font (size 1 1)) (justify left) (hide yes)))
  (property "Footprint" "Resistor_SMD:R_0402_1005Metric" (at 77.47 83.82 0) (effects (font (size 1.27 1.27)) (hide yes)))
  (property "Datasheet" "~" (at 77.47 83.82 0) (effects (font (size 1.27 1.27)) (hide yes)))
  (property "Description" "Resistor, small US symbol" (at 77.47 83.82 0) (effects (font (size 1.27 1.27)) (hide yes)))
  (property "Availability" "" (at 77.47 83.82 0) (effects (font (size 1.27 1.27)) (hide yes)))
  (property "Check_prices" "" (at 77.47 83.82 0) (effects (font (size 1.27 1.27)) (hide yes)))
  (property "Description_1" "" (at 77.47 83.82 0) (effects (font (size 1.27 1.27)) (hide yes)))
  (property "MF" "" (at 77.47 83.82 0) (effects (font (size 1.27 1.27)) (hide yes)))
  (property "MP" "" (at 77.47 83.82 0) (effects (font (size 1.27 1.27)) (hide yes)))
  (property "Package" "" (at 77.47 83.82 0) (effects (font (size 1.27 1.27)) (hide yes)))
  (property "Price" "" (at 77.47 83.82 0) (effects (font (size 1.27 1.27)) (hide yes)))
  (property "SnapEDA_Link" "" (at 77.47 83.82 0) (effects (font (size 1.27 1.27)) (hide yes)))
  (property "Sim.Device" "" (at 77.47 83.82 0) (effects (font (size 1.27 1.27)) (hide yes)))
  (property "Sim.Pins" "" (at 77.47 83.82 0) (effects (font (size 1.27 1.27)) (hide yes)))
  (property "LCSC" "C25531" (at 77.47 83.82 0) (effects (font (size 1.27 1.27)) (hide yes)))
  (property "JLC" "" (at 77.47 83.82 0) (effects (font (size 1.27 1.27)) (hide yes)))
  (pin "1")
  (pin "2"))
 (symbol
  (lib_id "Device:R_Small_US")
  (at 74.93 83.82 0)
  (mirror y)
  (unit 1)
  (exclude_from_sim no)
  (in_bom yes)
  (on_board yes)
  (dnp no)
  (property "Reference" "R25" (at 67.818 82.55 0) (effects (font (size 1 1)) (justify left) (hide yes)))
  (property "Value" "10k" (at 67.818 85.09 0) (effects (font (size 1 1)) (justify left) (hide yes)))
  (property "Footprint" "Resistor_SMD:R_0402_1005Metric" (at 74.93 83.82 0) (effects (font (size 1.27 1.27)) (hide yes)))
  (property "Datasheet" "~" (at 74.93 83.82 0) (effects (font (size 1.27 1.27)) (hide yes)))
  (property "Description" "Resistor, small US symbol" (at 74.93 83.82 0) (effects (font (size 1.27 1.27)) (hide yes)))
  (property "Availability" "" (at 74.93 83.82 0) (effects (font (size 1.27 1.27)) (hide yes)))
  (property "Check_prices" "" (at 74.93 83.82 0) (effects (font (size 1.27 1.27)) (hide yes)))
  (property "Description_1" "" (at 74.93 83.82 0) (effects (font (size 1.27 1.27)) (hide yes)))
  (property "MF" "" (at 74.93 83.82 0) (effects (font (size 1.27 1.27)) (hide yes)))
  (property "MP" "" (at 74.93 83.82 0) (effects (font (size 1.27 1.27)) (hide yes)))
  (property "Package" "" (at 74.93 83.82 0) (effects (font (size 1.27 1.27)) (hide yes)))
  (property "Price" "" (at 74.93 83.82 0) (effects (font (size 1.27 1.27)) (hide yes)))
  (property "SnapEDA_Link" "" (at 74.93 83.82 0) (effects (font (size 1.27 1.27)) (hide yes)))
  (property "Sim.Device" "" (at 74.93 83.82 0) (effects (font (size 1.27 1.27)) (hide yes)))
  (property "Sim.Pins" "" (at 74.93 83.82 0) (effects (font (size 1.27 1.27)) (hide yes)))
  (property "LCSC" "C25531" (at 74.93 83.82 0) (effects (font (size 1.27 1.27)) (hide yes)))
  (property "JLC" "" (at 74.93 83.82 0) (effects (font (size 1.27 1.27)) (hide yes)))
  (pin "1")
  (pin "2")))
